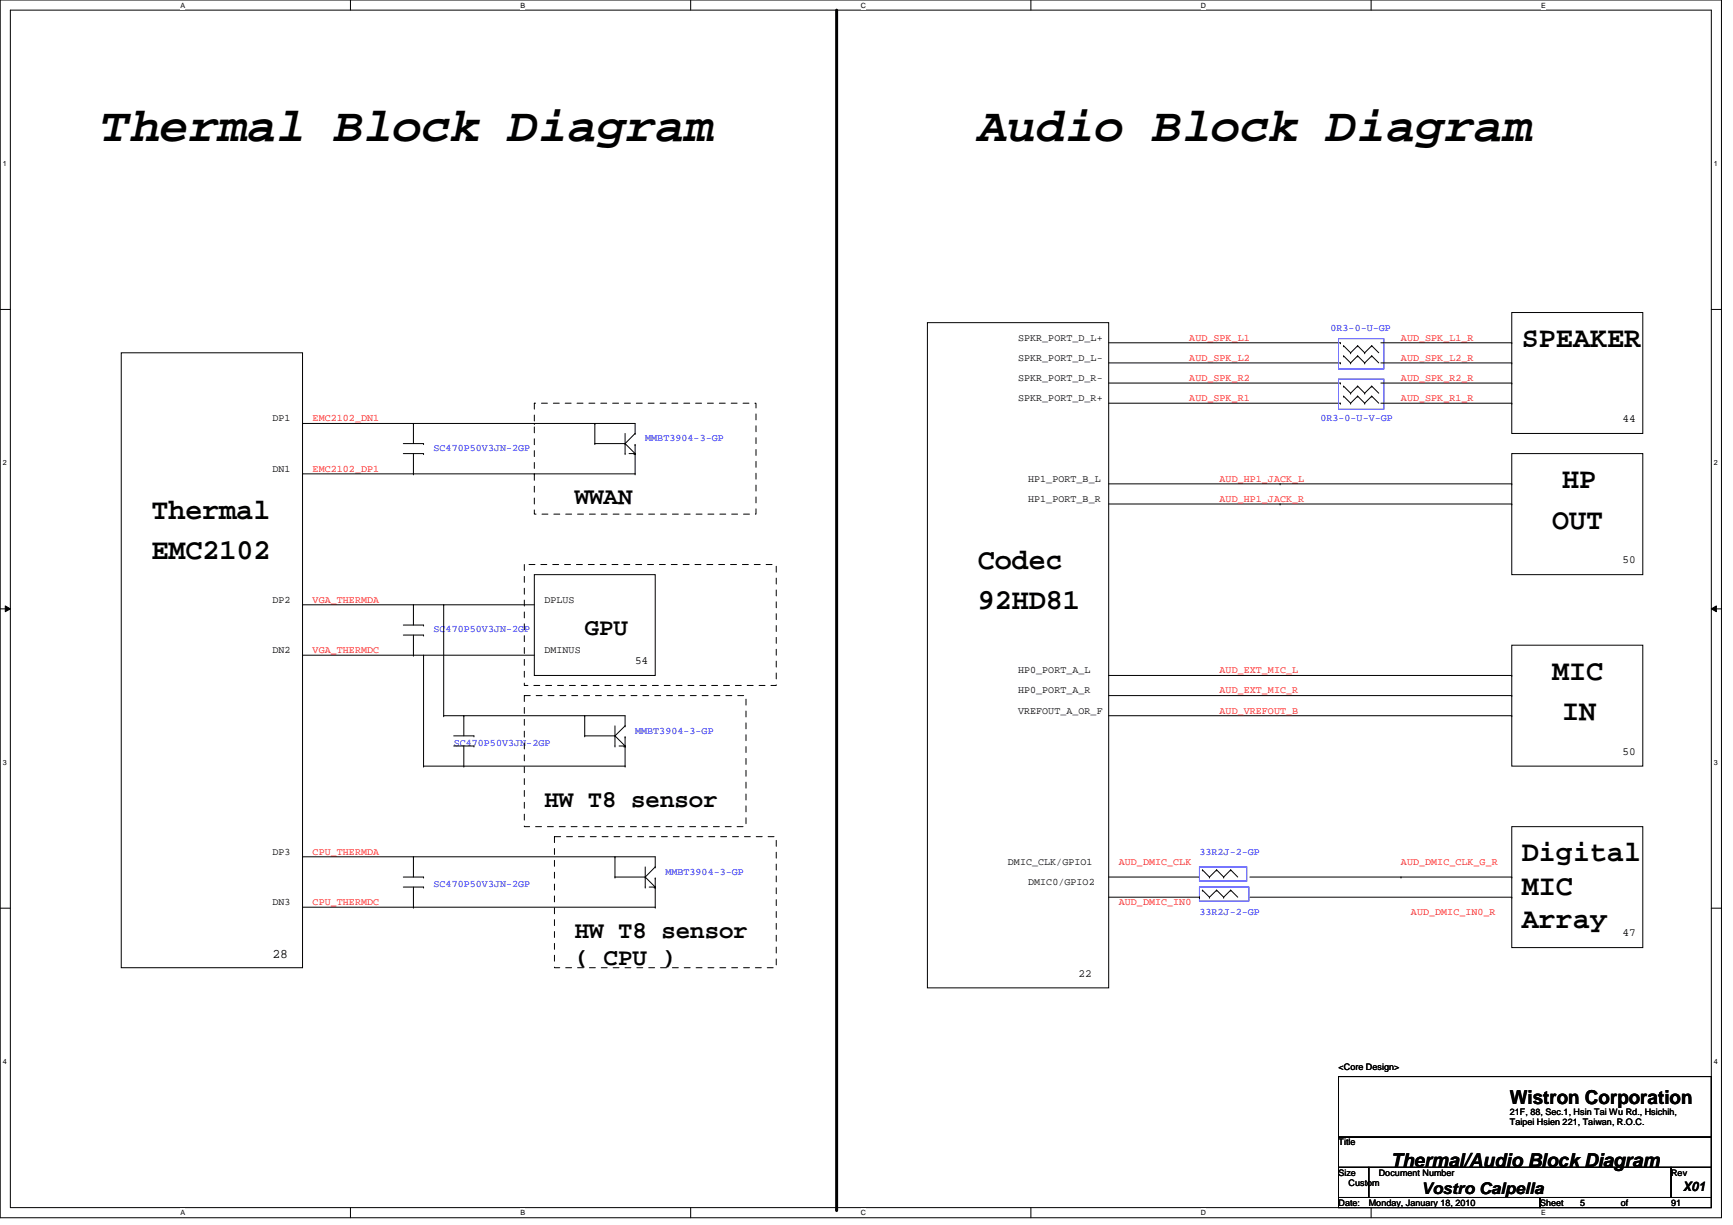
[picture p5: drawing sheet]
<svg xmlns="http://www.w3.org/2000/svg" width="297mm" height="210mm" viewBox="0 0 297 210" stroke-linecap="round" stroke-linejoin="round" font-family="sans-serif">
<path d="M0 0h295.1v208.7h-295.1zM1.8 1.7h291.5v205.2h-291.5z" fill="none" stroke="#000" stroke-width=".17"/>
<g fill="#fff">
<path d="M30.9 .2h.8v1.4h-.8z"/>
<path d="M30.9 207.1h.8v1.4h-.8z"/>
</g>
<path d="M60.1 0v1.7M60.1 206.9v1.8" fill="none" stroke="#000" stroke-width=".17"/>
<g fill="#fff">
<path d="M89.2 .2h.8v1.4h-.8z"/>
<path d="M89.2 207.1h.8v1.4h-.8z"/>
</g>
<path d="M118.4 0v1.7M118.4 206.9v1.8" fill="none" stroke="#000" stroke-width=".17"/>
<g fill="#fff">
<path d="M147.5 .2h.9v1.4h-.9z"/>
<path d="M147.5 207.1h.9v1.4h-.9z"/>
</g>
<path d="M176.7 0v1.7M176.7 206.9v1.8" fill="none" stroke="#000" stroke-width=".17"/>
<g fill="#fff">
<path d="M205.8 .2h.9v1.4h-.9z"/>
<path d="M205.8 207.1h.9v1.4h-.9z"/>
</g>
<path d="M235 0v1.7M235 206.9v1.8" fill="none" stroke="#000" stroke-width=".17"/>
<g fill="#fff">
<path d="M264.2 .2h.7v1.4h-.7z"/>
<path d="M264.2 207.1h.7v1.4h-.7z"/>
<path d="M.5 27.4h.6v1.3h-.6z"/>
<path d="M293.8 27.4h.6v1.3h-.6z"/>
<path d="M.5 78.7h.6v1.3h-.6z"/>
<path d="M293.8 78.7h.6v1.3h-.6z"/>
</g>
<path d="M0 53h1.8M293.3 53h1.8" fill="none" stroke="#000" stroke-width=".17"/>
<g fill="#fff">
<path d="M.5 130h.6v1.3h-.6z"/>
<path d="M293.8 130h.6v1.3h-.6z"/>
</g>
<path d="M0 104.3h1.8M.9 103.8l.9 .5-.9 .5zM293.3 104.3l.9-.5v1zM293.3 104.3h1.8" fill="none" stroke="#000" stroke-width=".17"/>
<path d="M.9 103.8l.9 .5-.9 .5zM293.3 104.3l.9-.5v1z" fill="#000"/>
<g fill="#fff">
<path d="M.5 181.3h.6v1.3h-.6z"/>
<path d="M293.8 181.3h.6v1.3h-.6z"/>
</g>
<g fill="none" stroke="#000" stroke-width=".17">
<path d="M159 55.3h31v114h-31zM190 58.7h39.8M229.8 58.7h.1M230.3 59.2h.1M230.3 59.2l1.2 1.3M232.7 59.2h.1M232.7 59.2l1.2 1.3M232.7 59.2l-1.2 1.3M235.1 59.2h.1M235.1 59.2l1.2 1.3M235.1 59.2l-1.2 1.3M236.7 58.7h22.4"/>
<path d="M259.1 53.6h22.5v20.7h-22.5zM259.1 58.7h.1M20.8 60.5h31.1v105.3h-31.1zM51.9 72.6h.1M51.9 72.6h57v1.7M69.1 77.7h3.5M69.1 76h3.5M70.9 72.6h.1M70.9 72.6v3.4M70.9 77.7v3.5M72.6 77.7h.1M72.6 76h.1"/>
<path d="M91.6 72.6h.1M102 76h.1M102 72.6h.1M102 76h5.1M102 72.6v3.4M107.1 76h.1M107.1 77.7h.1M107.1 76l1.8 1.7M107.1 74.3v3.4M107.8 77.7h.9M108.7 77.7h.1M108.9 74.3h.1"/>
<path d="M108.9 77.7h.1M108.9 76.2h.1M108.9 76.2v5M108.9 74.3l-1.8 1.7M190 65.6h39.8M190 69.1h39.8M190 62.2h39.8M229.8 65.6h.1M229.8 69.1h.1M229.8 62.2h.1M230.3 61h.1M230.3 66.2h.1"/>
<path d="M230.3 67.9h.1M230.3 61l1.2 1.2M230.3 66.2l1.2 1.2M230.3 67.9l1.2 1.2M231.5 60.5h.1M231.5 62.2h.1M231.5 67.4h.1M231.5 69.1h.1M232.7 61h.1M232.7 66.2h.1M232.7 67.9h.1M232.7 61l1.2 1.2"/>
<path d="M232.7 61l-1.2 1.2M232.7 66.2l1.2 1.2M232.7 66.2l-1.2 1.2M232.7 67.9l1.2 1.2M232.7 67.9l-1.2 1.2M233.9 60.5h.1M233.9 62.2h.1M233.9 67.4h.1M233.9 69.1h.1M235.1 61h.1M235.1 66.2h.1M235.1 67.9h.1"/>
<path d="M235.1 61l1.2 1.2M235.1 61l-1.2 1.2M235.1 66.2l1.2 1.2M235.1 66.2l-1.2 1.2M235.1 67.9l1.2 1.2M235.1 67.9l-1.2 1.2M236.7 65.6h22.4M236.7 69.1h22.4M236.7 62.2h22.4M259.1 77.7h22.5v20.8h-22.5zM259.1 69.1h.1M259.1 62.2h.1"/>
<path d="M259.1 65.6h.1M51.9 81.2h.1M51.9 81.2h57M70.9 81.2h.1M91.6 98.5h20.7v17.2h-20.7zM91.6 81.2h.1M108.9 81.2h.1M190 82.9h69.1M190 86.4h69.1M219.4 82.9h.1M219.4 86.4h.1M259.1 86.4h.1"/>
<path d="M259.1 82.9h.1M51.9 103.6h.1M51.9 112.3h.1M51.9 103.6h39.7M51.9 112.3h39.7M69.1 108.8h3.5M69.1 107.1h3.5M70.9 103.6h.1M70.9 112.3h.1M70.9 103.6v3.5M70.9 108.8v3.5M72.6 108.8h.1"/>
<path d="M72.6 107.1h.1M72.6 112.3h.1M72.6 112.3v19M76 103.6h.1M76 103.6v19M190 115.7h69.1M190 119.2h69.1M259.1 110.6h22.5v20.7h-22.5zM259.1 115.7h.1M259.1 119.2h.1M72.6 131.3h.1M72.6 131.3h34.5"/>
<path d="M76 122.6h.1M76 122.6h31.1v1.8M77.8 126.1h3.4M77.8 127.8h3.4M79.5 122.6h.1M79.5 131.3h.1M79.5 122.6v3.5M79.5 127.8v3.5M81.2 126.1h.1M81.2 127.8h.1M100.2 126.1h.1M100.2 122.6h.1"/>
<path d="M100.2 126.1h5.2M100.2 122.6v3.5M105.4 126.1h.1M105.4 127.8h.1M105.4 124.4v3.4M105.4 126.1l1.7 1.7M106.1 127.8h.9M107 127.8h.1M107.1 124.4h.1M107.1 127.8h.1M107.1 131.3h.1M107.1 126.3h.1"/>
<path d="M107.1 126.3v5M107.1 124.4l-1.7 1.7M190 122.6h69.1M259.1 122.6h.1M0 155.6h1.8M51.9 146.8h.1M51.9 155.4h.1M51.9 146.8h60.4v1.7M51.9 155.4h60.4M69.1 152h3.5M69.1 150.3h3.5M70.9 146.8h.1"/>
<path d="M70.9 155.4h.1M70.9 146.8v3.5M70.9 152v3.4M72.6 152h.1M72.6 150.3h.1M105.4 150.3h.1M105.4 146.8h.1M105.4 150.3h5.2M105.4 146.8v3.5M110.6 150.3h.1M110.6 152h.1M110.6 150.3l1.7 1.7"/>
<path d="M110.6 148.5v3.5M111.3 152h.8M112.1 152h.1M112.3 148.5h.1M112.3 152h.1M112.3 155.4h.1M112.3 150.5h.1M112.3 150.5v4.9M112.3 148.5l-1.7 1.8M190 150.3h15.6M190 153.7h15.6M205.6 150.3h.1"/>
<path d="M205.6 153.7h.1M206.1 152.5h.1M206.1 149.1h.1M206.1 152.5l1.2 1.2M206.1 149.1l1.2 1.2M207.3 153.7h.1M207.3 150.3h.1M208.5 152.5h.1M208.5 149.1h.1M208.5 152.5l1.2 1.2M208.5 152.5l-1.2 1.2M208.5 149.1l1.2 1.2"/>
<path d="M208.5 149.1l-1.2 1.2M209.7 153.7h.1M209.7 150.3h.1M210.9 152.5h.1M210.9 149.1h.1M210.9 152.5l1.3 1.2M210.9 152.5l-1.2 1.2M210.9 149.1l1.3 1.2M210.9 149.1l-1.2 1.2M214.2 150.3h44.9M214.2 153.7h44.9M240.1 150.3h.1"/>
<path d="M259.1 141.6h22.5v20.8h-22.5zM259.1 150.3h.1M259.1 153.7h.1M293.3 155.6h1.8M229.4 184.5h63.9v10.3h-63.9zM229.4 194.8h63.9v5.2h-63.9zM229.4 200h5.2v5.2h-5.2zM229.4 205.2h34.6v1.7h-34.6zM234.6 200h51.8v5.2h-51.8zM264 205.2h29.3v1.7h-29.3zM286.4 200h6.9v5.2h-6.9z"/>
</g>
<path d="M143.4 1.7v205.6" fill="none" stroke="#000" stroke-width=".51"/>
<circle cx="143.4" cy="207.3" r=".25" fill="#000"/>
<path d="M91.6 69.1h38v19h-38zM89.9 96.7h43.2v20.8h-43.2zM89.9 119.2h38v22.4h-38zM95 143.4h38.1v22.4h-38.1z" fill="none" stroke="#000" stroke-width=".17" stroke-dasharray="1 1 1 1 1 1 1 1"/>
<path d="M229.4 58h7.8v5.2h-7.8zM229.4 65h7.8v5.1h-7.8zM205.6 152h8.5v2.4h-8.5zM205.6 148.5h8.1v2.5h-8.1z" fill="none" stroke="#00f" stroke-width=".17"/>
<g font-size="8.3">
<text x="17.3" y="24.2">Thermal Block Diagram</text>
<text x="167.6" y="24.2">Audio Block Diagram</text>
</g>
<g font-size="5">
<text x="260.9" y="59.5">SPEAKER</text>
<text x="267.8" y="83.7">HP</text>
<text x="25.9" y="88.9">Thermal</text>
<text x="25.9" y="95.8">EMC2102</text>
<text x="266" y="90.6">OUT</text>
<text x="167.6" y="97.5">Codec</text>
<text x="167.6" y="104.4">92HD81</text>
<text x="266" y="116.5">MIC</text>
<text x="267.8" y="123.4">IN</text>
<text x="260.9" y="147.6">Digital</text>
<text x="260.9" y="153.3">MIC</text>
<text x="260.9" y="159">Array</text>
</g>
<g font-size="4.1">
<text x="98.5" y="86.4">WWAN</text>
<text x="100.2" y="108.8">GPU</text>
<text x="93.3" y="138.2">HW T8 sensor</text>
<text x="98.5" y="160.7">HW T8 sensor</text>
<text x="98.5" y="165.4">( CPU )</text>
</g>
<g font-size="3.3">
<text x="258.8" y="189.3">Wistron Corporation</text>
<text x="238.4" y="199.9">Thermal/Audio Block Diagram</text>
</g>
<text font-size="2.8" x="243.6" y="204.6">Vostro Calpella</text>
<g font-size="2.2">
<text x="46.7" y="164.2">28</text>
<text x="288.5" y="204.2">X01</text>
</g>
<g font-size="1.9">
<text x="278.1" y="72.3">44</text>
<text x="278.1" y="96.5">50</text>
<text x="108.9" y="113.8">54</text>
<text x="278.1" y="129.3">50</text>
<text x="278.1" y="160.4">47</text>
<text x="184.9" y="167.3">22</text>
</g>
<g font-size="1.7">
<text x="174.5" y="58.4">SPKR_PORT_D_L+</text>
<text x="174.5" y="61.8">SPKR_PORT_D_L-</text>
<text x="174.5" y="65.3">SPKR_PORT_D_R-</text>
<text x="174.5" y="68.7">SPKR_PORT_D_R+</text>
<text x="46.7" y="72.2">DP1</text>
<text x="46.7" y="80.8">DN1</text>
<text x="176.2" y="82.5">HP1_PORT_B_L</text>
<text x="176.2" y="86">HP1_PORT_B_R</text>
<text x="46.7" y="103.3">DP2</text>
<text x="93.3" y="103.3">DPLUS</text>
<text x="46.7" y="111.9">DN2</text>
<text x="93.3" y="111.9">DMINUS</text>
<text x="174.5" y="115.4">HP0_PORT_A_L</text>
<text x="174.5" y="118.8">HP0_PORT_A_R</text>
<text x="174.5" y="122.3">VREFOUT_A_OR_F</text>
<text x="46.7" y="146.5">DP3</text>
<text x="172.8" y="148.2">DMIC_CLK/GPIO1</text>
<text x="46.7" y="155.1">DN3</text>
<text x="176.2" y="151.6">DMIC0/GPIO2</text>
</g>
<g font-size="1.7" fill="#f00">
<text x="203.9" y="58.4">AUD_SPK_L1</text>
<text x="240.1" y="58.4">AUD_SPK_L1_R</text>
<text x="203.9" y="61.8">AUD_SPK_L2</text>
<text x="203.9" y="65.3">AUD_SPK_R2</text>
<text x="240.1" y="61.8">AUD_SPK_L2_R</text>
<text x="240.1" y="65.3">AUD_SPK_R2_R</text>
<text x="203.9" y="68.7">AUD_SPK_R1</text>
<text x="240.1" y="68.7">AUD_SPK_R1_R</text>
<text x="53.6" y="72.2">EMC2102_DN1</text>
<text x="53.6" y="80.8">EMC2102_DP1</text>
<text x="209" y="82.5">AUD_HP1_JACK_L</text>
<text x="209" y="86">AUD_HP1_JACK_R</text>
<text x="53.6" y="103.3">VGA_THERMDA</text>
<text x="53.6" y="111.9">VGA_THERMDC</text>
<text x="209" y="115.4">AUD_EXT_MIC_L</text>
<text x="209" y="118.8">AUD_EXT_MIC_R</text>
<text x="209" y="122.3">AUD_VREFOUT_B</text>
<text x="53.6" y="146.5">CPU_THERMDA</text>
<text x="191.8" y="148.2">AUD_DMIC_CLK</text>
<text x="240.1" y="148.2">AUD_DMIC_CLK_G_R</text>
<text x="53.6" y="155.1">CPU_THERMDC</text>
<text x="191.8" y="155.1">AUD_DMIC_IN0</text>
<text x="241.8" y="156.8">AUD_DMIC_IN0_R</text>
</g>
<g font-size="1.7" fill="#00f">
<text x="228" y="56.6">0R3-0-U-GP</text>
<text x="74.3" y="77.2">SC470P50V3JN-2GP</text>
<text x="110.6" y="75.6">MMBT3904-3-GP</text>
<text x="226.3" y="72.2">0R3-0-U-V-GP</text>
<text x="74.3" y="108.3">SC470P50V3JN-2GP</text>
<text x="108.9" y="125.7">MMBT3904-3-GP</text>
<text x="77.8" y="127.8">SC470P50V3JN-2GP</text>
<text x="114" y="149.9">MMBT3904-3-GP</text>
<text x="205.6" y="146.5">33R2J-2-GP</text>
<text x="74.3" y="152">SC470P50V3JN-2GP</text>
<text x="205.6" y="156.8">33R2J-2-GP</text>
</g>
<g font-size="1.5">
<text x="229.4" y="183.3">&lt;Core Design&gt;</text>
<text x="258.8" y="191.1">21F, 88, Sec.1, Hsin Tai Wu Rd., Hsichih,</text>
<text x="229.4" y="196.2">Title</text>
<text x="258.8" y="192.8">Taipei Hsien 221, Taiwan, R.O.C.</text>
<text x="229.4" y="201.4">Size</text>
<text x="231.1" y="203.1">Custom</text>
<text x="236.3" y="201.4">Document Number</text>
<text x="286.4" y="201.4">Rev</text>
<text x="229.4" y="206.6">Date:</text>
<text x="234.6" y="206.6">Monday, January 18, 2010</text>
<text x="264" y="206.6">Sheet</text>
<text x="270.9" y="206.6">5</text>
<text x="277.8" y="206.6">of</text>
<text x="286.4" y="206.6">91</text>
</g>
<g font-size="1.2">
<text x="30.9" y="1.3">A</text>
<text x="89.2" y="1.3">B</text>
<text x="147.5" y="1.3">C</text>
<text x="205.8" y="1.3">D</text>
<text x="264.2" y="1.3">E</text>
<text x=".5" y="28.5">1</text>
<text x="293.8" y="28.5">1</text>
<text x=".5" y="79.8">2</text>
<text x="293.8" y="79.8">2</text>
<text x=".5" y="131.1">3</text>
<text x="293.8" y="131.1">3</text>
<text x=".5" y="182.4">4</text>
<text x="293.8" y="182.4">4</text>
<text x="30.9" y="208.2">A</text>
<text x="89.2" y="208.2">B</text>
<text x="147.5" y="208.2">C</text>
<text x="205.8" y="208.2">D</text>
<text x="264.2" y="208.2">E</text>
</g>
</svg>
